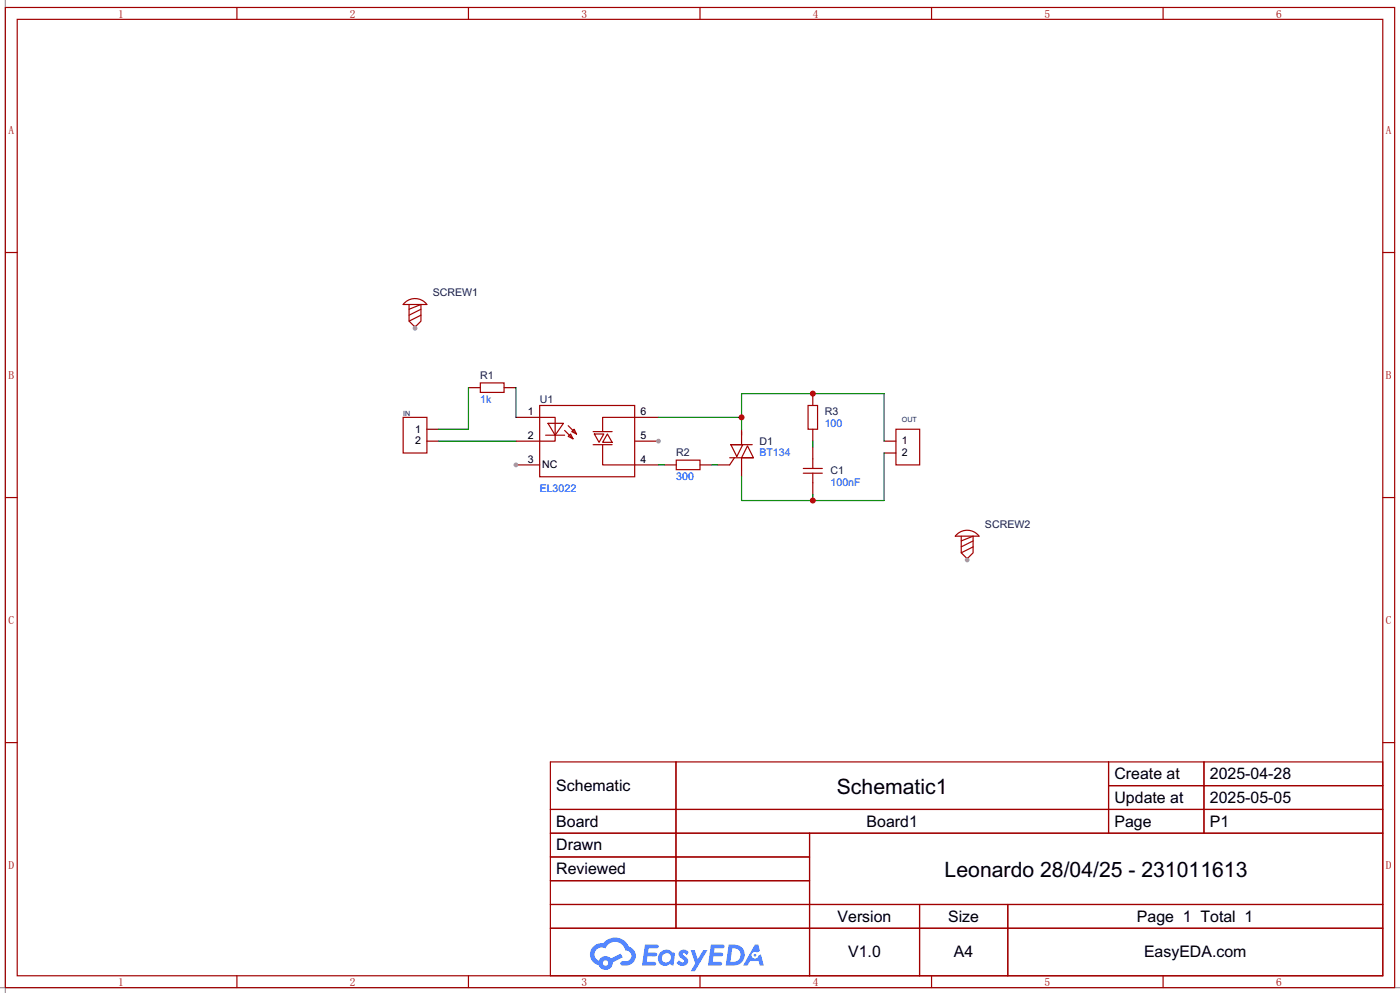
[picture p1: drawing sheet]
<svg xmlns="http://www.w3.org/2000/svg" width="299mm" height="212mm" viewBox="0 0 299 212" stroke-linecap="round" stroke-linejoin="round" font-family="sans-serif">
<path d="M1.1 0v212.3M0 211.1h299.5" fill="none" stroke="#999" stroke-width=".25"/>
<g fill="none" stroke="#a10000" stroke-width=".25">
<path d="M1.1 1.6h297.2v209.5h-297.2zM3.7 4.1h292.1v204.5h-292.1zM50.7 1.6v2.5M100.2 1.6v2.5M149.7 1.6v2.5M199.3 1.6v2.5M248.8 1.6v2.5M1.1 54h2.6M295.8 54h2.5M1.1 106.4h2.6M295.8 106.4h2.5M1.1 158.8h2.6"/>
<path d="M295.8 158.8h2.5M117.7 162.9h178.1v45.7h-178.1zM117.7 173h178.1M117.7 178.1h178.1M144.6 162.9v35.5M173.2 178.1v30.5M237.1 162.9v15.2M237.1 168h58.7M257.5 162.9v15.2M117.7 183.2h55.5M117.7 193.4h178.1M117.7 188.3h55.5"/>
<path d="M117.7 198.4h178.1M196.7 193.4v15.2M215.6 193.4v15.2M50.7 208.6v2.5M100.2 208.6v2.5M149.7 208.6v2.5M199.3 208.6v2.5M248.8 208.6v2.5"/>
</g>
<g fill="#5487ff">
<path d="M145.5 203.3a1.3 1.3 0 0 1 1.8 .3l-.4 .6a.54 .54 0 0 0-.9-.2l.1 .2a1.28 1.28 0 0 1 .8 2 1.53 1.53 0 0 1-2.2-.3l.5-.6 .8 .4a.31 .31 0 0 0 .4-.2 .31 .31 0 0 0-.3-.4 1.12 1.12 0 0 1-.6-1.8z"/>
<path d="M147.7 203.1h.9l.7 2 1.1-2h.9l-2.7 4.5h-.9l1-1.6z"/>
<path d="M138 201.9h1.6a1.31 1.31 0 0 1 1.2 .2 .4 .4 0 0 1-.3 .6h-1.8l-.1 1h1.6a.4 .4 0 0 1 .4 .4 .4 .4 0 0 1-.4 .4h-1.7l-.2 1.1h1.4a.46 .46 0 0 1 .5 .1 .46 .46 0 0 1 .1 .5l-.3 .2h-2.7z"/>
<path d="M152.1 201.9h1.6a1.32 1.32 0 0 1 1.3 .2 .39 .39 0 0 1-.4 .6h-1.7l-.2 1h1.7a.4 .4 0 0 1 .3 .4 .4 .4 0 0 1-.4 .4l-1.7-.1-.2 1.2h1.4a.46 .46 0 0 1 .5 .1 .46 .46 0 0 1 .1 .5l-.3 .2h-2.7z"/>
<path d="M161.5 201.9h.7l.4 1.4-.7 .3a.75 .75 0 0 0-1.1 .3 .75 .75 0 0 0 .5 1.1 .75 .75 0 0 0 .9-.7l.6-.3 .6 2.4h-.9l-.2-.9h-1.9l-.5 .9h-.9z"/>
<path d="M155.9 201.9l-.7 4.5h1.5a2.27 2.27 0 0 0 2.6-2.3 2.27 2.27 0 0 0-2.7-2.2zM156.6 202.7a1.5 1.5 0 0 1 1.8 1.6 1.5 1.5 0 0 1-1.9 1.3h-.3z"/>
<path d="M141.3 203.6a1.6 1.6 0 0 0-.3 2.3 1.6 1.6 0 0 0 2.3 .2l.8 .3 .3-2.5-.2-.2-.4-.1a1.58 1.58 0 0 0-2.5 0zM141.9 204.1a.98 .98 0 0 1 1.6 .4 .98 .98 0 0 1-1.1 1.3 .94 .94 0 0 1-.8-.7 .94 .94 0 0 1 .3-1z"/>
<path d="M126.9 202.3a2.37 2.37 0 0 0 1.2 4.1 1.54 1.54 0 0 0 1.7 .9 1.54 1.54 0 0 0 1.3-1.6l2.1-1-.5-.8-2 1a1.57 1.57 0 0 0-2.6 .5 1.5 1.5 0 0 1-.8-2.1 1.5 1.5 0 0 1 2.2-.5 2.23 2.23 0 0 1 2.3-1.4 2.23 2.23 0 0 1 2 1.8 1.16 1.16 0 0 1 1.2 1.1 1.16 1.16 0 0 1-1 1.2h-.7a.47 .47 0 0 0-.6 .4 .47 .47 0 0 0 .4 .5 2.17 2.17 0 0 0 2.5-.9 2.17 2.17 0 0 0-.3-2.7l-.8-.4a3.2 3.2 0 0 0-5.4-.7l-1.2 .1zM129 205.9a.58 .58 0 0 1 1.1 0 .58 .58 0 0 1-1.1 0z"/>
<circle cx="161.5" cy="204.2" r=".28"/>
</g>
<g fill="none" stroke="#a10000" stroke-width=".25">
<path d="M86.2 89.2h5.1v7.6h-5.1zM102.7 81.9h5.1v2h-5.1zM115.4 86.7h20.4v15.2h-20.4zM144.7 98.4h5v2h-5zM156.1 97.9h5.1M156.3 95.1h2.6l-1.3 2.5zM156.3 95.1h4.6M157.1 97.9l-1 1.5M158.6 92.3v2.8M158.6 97.9v2.8M159.9 95.3l1.3 2.6h-2.6zM172.8 86.7h2.1v5.1h-2.1z"/>
<path d="M191.6 91.8h5.1v7.6h-5.1z"/>
</g>
<g fill="none" stroke="#870000" stroke-width=".25">
<path d="M91.3 94.3h2.6M91.3 91.8h2.6M100.2 82.9h2.5M107.8 82.9h2.6M110.4 99.4h5M110.4 94.3h5M110.4 89.2h5M142.1 99.4h2.6M149.7 99.4h2.6M153.5 99.4h2.6M158.6 91.8v1.2M173.9 84.1v2.6"/>
<path d="M173.9 91.8v2.5M189.1 94.3h2.5M189.1 96.8h2.5M158.6 100.7v1.2"/>
</g>
<circle cx="110.4" cy="99.4" r=".51" fill="#999"/>
<path d="M135.8 99.4h5M135.8 94.3h5" fill="none" stroke="#870000" stroke-width=".25"/>
<path d="M115.4 89.2h3.3v5.1h-3.3M116.7 93h4.1M117.2 90.5h3.3l-1.8 2.5zM120.8 92l1.8 1.8M121.5 93.3l.5-.5 .6 1zM121.5 91l1.8 1.8M122.3 92.3l.5-.5 .5 1z" fill="none" stroke="#a10000" stroke-width=".25"/>
<circle cx="140.8" cy="94.3" r=".51" fill="#999"/>
<path d="M126.9 92.3h4M126.9 95.1h4M127.1 92.8h2.1l-1.1 1.8zM128.9 95.1v4.3h6.9M129.9 92.8l1 1.8h-2zM135.8 89.2h-6.9v3.1M173.9 98.1v2.1M171.8 100.2h4.1M171.8 101.2h4.1M173.9 101.2v2" fill="none" stroke="#a10000" stroke-width=".25"/>
<path d="M135.8 89.2h5M173.9 95.6v2.5M173.9 103.2v2.5" fill="none" stroke="#870000" stroke-width=".25"/>
<path d="M93.9 94.3h16.5M100.2 82.9v8.9h-6.3M110.4 82.9v6.3M140.8 99.4h1.3M140.8 89.2h17.8M152.3 99.4h1.2M158.6 91.8v-7.7h30.5v10.2M173.9 94.3v1.3" fill="none" stroke="#008700" stroke-width=".25"/>
<g fill="#c00">
<circle cx="173.9" cy="84.1" r=".63"/>
<circle cx="158.6" cy="89.2" r=".63"/>
</g>
<path d="M189.1 96.8v10.2h-30.5v-5.1M173.9 105.7v1.3" fill="none" stroke="#008700" stroke-width=".25"/>
<circle cx="173.9" cy="107" r=".63" fill="#c00"/>
<path d="M86.7 64.6a3.2 3.2 0 0 1 4.6 .5h-5.1zM87.5 65.1v3.6l1.3 1.2 1.2-1.2v-3.6l-2.5 1M90 66.1l-2.5 1.3M90 67.4l-2.5 1.3" fill="none" stroke="#a10000" stroke-width=".25"/>
<path d="M88.8 69.7v.5" fill="none" stroke="#870000" stroke-width=".25"/>
<circle cx="88.8" cy="70.2" r=".51" fill="#999"/>
<path d="M204.8 114.2a3.2 3.2 0 0 1 4.6 .4h-5.1zM205.6 114.6v3.6l1.3 1.3 1.3-1.3v-3.6l-2.6 1M208.2 115.6l-2.6 1.3M208.2 116.9l-2.6 1.3" fill="none" stroke="#a10000" stroke-width=".25"/>
<path d="M206.9 119.2v.5" fill="none" stroke="#870000" stroke-width=".25"/>
<circle cx="206.9" cy="119.7" r=".51" fill="#999"/>
<g font-size="4.5">
<text x="179" y="169.7">Schematic1</text>
<text x="202.1" y="187.5">Leonardo 28/04/25 - 231011613</text>
</g>
<g font-size="3.4">
<text x="238.4" y="166.6">Create at</text>
<text x="258.8" y="166.6">2025-04-28</text>
<text x="119" y="169.1">Schematic</text>
<text x="238.4" y="171.7">Update at</text>
<text x="258.8" y="171.7">2025-05-05</text>
<text x="119" y="176.7">Board</text>
<text x="185.4" y="176.7">Board1</text>
<text x="238.4" y="176.7">Page</text>
<text x="258.8" y="176.7">P1</text>
<text x="119" y="181.8">Drawn</text>
<text x="119" y="186.9">Reviewed</text>
<text x="179.2" y="197.1">Version</text>
<text x="202.8" y="197.1">Size</text>
<text x="243.2" y="197.1">Page 1 Total 1</text>
<text x="181.4" y="204.7">V1.0</text>
<text x="204.1" y="204.7">A4</text>
<text x="244.7" y="204.7">EasyEDA.com</text>
</g>
<g font-size="2.4" fill="#a00000">
<text x="25.3" y="3.7">1</text>
<text x="74.8" y="3.7">2</text>
<text x="124.4" y="3.7">3</text>
<text x="173.9" y="3.7">4</text>
<text x="223.4" y="3.7">5</text>
<text x="272.9" y="3.7">6</text>
<text x="1.8" y="28.7">A</text>
<text x="296.4" y="28.7">A</text>
<text x="1.8" y="81.1">B</text>
<text x="296.4" y="81.1">B</text>
<text x="1.8" y="133.4">C</text>
<text x="296.4" y="133.4">C</text>
<text x="1.8" y="185.8">D</text>
<text x="296.4" y="185.8">D</text>
<text x="25.3" y="210.8">1</text>
<text x="74.8" y="210.8">2</text>
<text x="124.4" y="210.8">3</text>
<text x="173.9" y="210.8">4</text>
<text x="223.4" y="210.8">5</text>
<text x="272.9" y="210.8">6</text>
</g>
<g font-size="2.3" fill="#000080">
<text x="92.6" y="63.3">SCREW1</text>
<text x="102.7" y="81.1">R1</text>
<text x="115.4" y="86.1">U1</text>
<text x="176.4" y="88.7">R3</text>
<text x="162.4" y="95">D1</text>
<text x="144.7" y="97.6">R2</text>
<text x="177.7" y="101.4">C1</text>
<text x="210.7" y="112.8">SCREW2</text>
</g>
<g font-size="2.3" fill="#00f">
<text x="102.7" y="86.1">1k</text>
<text x="176.4" y="91.2">100</text>
<text x="162.4" y="97.6">BT134</text>
<text x="115.4" y="105.2">EL3022</text>
<text x="144.7" y="102.7">300</text>
<text x="177.7" y="103.9">100nF</text>
</g>
<g font-size="2.3">
<text x="112.9" y="88.8">1</text>
<text x="137" y="88.8">6</text>
<text x="88.8" y="92.5">1</text>
<text x="88.8" y="95">2</text>
<text x="112.9" y="93.9">2</text>
<text x="137" y="93.9">5</text>
<text x="192.9" y="95">1</text>
<text x="112.9" y="99">3</text>
<text x="116" y="100">NC</text>
<text x="137" y="99">4</text>
<text x="192.9" y="97.6">2</text>
</g>
<g font-size="1.5" fill="#000080">
<text x="86.2" y="88.9">IN</text>
<text x="192.9" y="90.1">OUT</text>
</g>
</svg>
